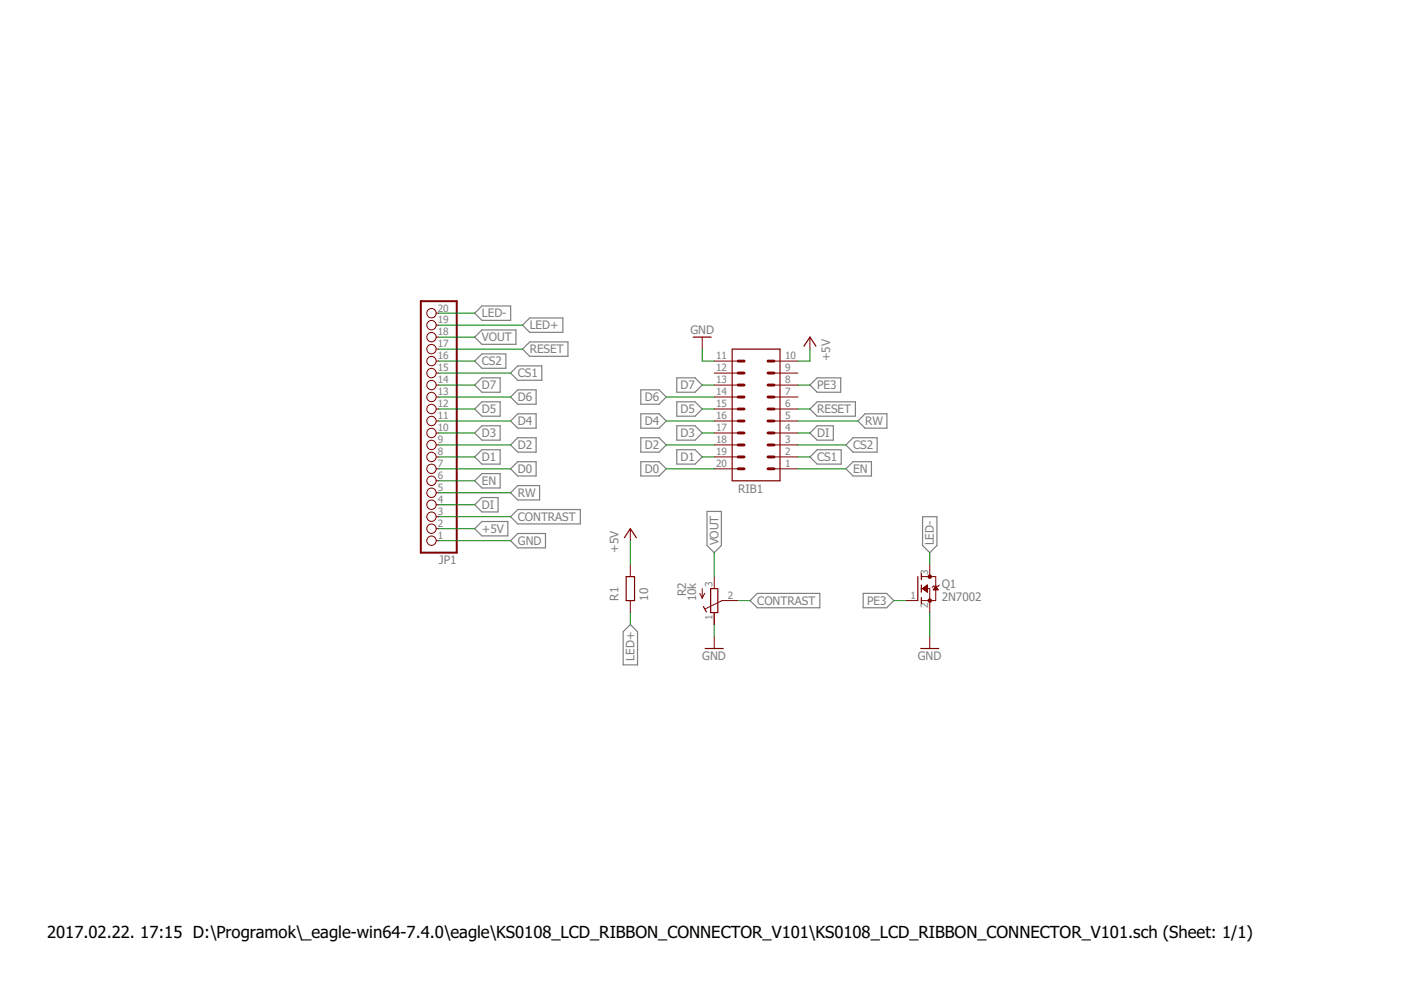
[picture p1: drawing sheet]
<svg xmlns="http://www.w3.org/2000/svg" width="297mm" height="210mm" viewBox="0 0 297 210" stroke-linecap="round" stroke-linejoin="round" font-family="sans-serif">
<g fill="none" stroke="#808080" stroke-width=".25">
<path d="M100.6 76.6l1.6-1.6h5.1v3.1h-5.1zM100.6 66.4l1.6-1.5h6.1v3h-6.1zM100.6 71.5l1.6-1.5h7.2v3h-7.2zM108.2 79.1l1.6-1.5h5.1v3h-5.1zM110.8 74l1.5-1.5h8.1v3h-8.1zM110.8 68.9l1.5-1.5h7v3.1h-7zM100.6 81.6l1.6-1.5h3.8v3.1h-3.8zM100.6 86.7l1.6-1.5h3.8v3h-3.8zM100.6 91.8l1.6-1.5h3.8v3h-3.8zM100.6 96.9l1.6-1.5h3.8v3h-3.8zM108.2 99.4l1.6-1.5h3.9v3h-3.9zM108.2 94.3l1.6-1.5h3.9v3.1h-3.9z"/>
<path d="M108.2 84.2l1.6-1.5h3.9v3h-3.9zM109.8 87.7h3.9v3.1h-3.9l-1.6-1.5zM135.9 97.9h3.8l1.6 1.5-1.6 1.5h-3.8zM135.9 92.8h3.8l1.6 1.5-1.6 1.6h-3.8zM135.9 87.7h3.8l1.6 1.6-1.6 1.5h-3.8zM135.9 82.7h3.8l1.6 1.5-1.6 1.5h-3.8zM143.5 95.4h3.9l1.5 1.5-1.5 1.5h-3.9zM143.5 90.3h3.9l1.5 1.5-1.5 1.5h-3.9zM143.5 85.2h3.9l1.5 1.5-1.5 1.5h-3.9zM143.5 80.1h3.9l1.5 1.5-1.5 1.6h-3.9zM171.7 96.9l1.5-1.5h5.2v3h-5.2zM171.7 81.6l1.5-1.5h5v3.1h-5z"/>
<path d="M173.2 90.3h3.5v3h-3.5l-1.5-1.5zM173.2 85.2h8.2v3h-8.2l-1.5-1.5zM179.3 99.4l1.6-1.5h3.9v3h-3.9zM179.3 94.3l1.6-1.5h5.1v3.1h-5.1zM181.9 89.3l1.5-1.6h4.6v3.1h-4.6zM100.6 101.9l1.6-1.5h3.8v3.1h-3.8zM100.6 107l1.6-1.5h3.4v3h-3.4zM100.6 112.1l1.6-1.5h5.5v3h-5.5zM108.2 104.5l1.6-1.5h4.6v3h-4.6zM108.2 109.6l1.6-1.6h13.2v3.1h-13.2zM109.8 113.1h5.9v3.1h-5.9l-1.6-1.6zM149.9 108.4h3.1v7.3l-1.6 1.5-1.5-1.5z"/>
<path d="M195.6 109.6h3v6.1l-1.5 1.5-1.5-1.5zM133.6 132.4l1.6 1.5v7.1h-3.1v-7.1zM159 127.3l1.5-1.5h13.3v3.1h-13.3zM183 125.8h5l1.5 1.5-1.5 1.6h-5z"/>
</g>
<g fill="none" stroke="#800000" stroke-width=".25">
<path d="M147 71.5h3.8M155.2 74h10.2v27.9h-10.2zM170.5 73.4l1.2-1.9 1.3 1.9M132.4 114l1.2-1.9 1.3 1.9M132.8 122.3h1.7v5h-1.7zM149.1 128.6l.7 1.2M149.5 137.5h3.8M150.7 124.8h1.5v5.1h-1.5zM194.6 122.3v5M195.2 137.5h3.8M195.3 121.6v1.3M195.3 124v1.6"/>
<path d="M195.3 126.7v1.3"/>
</g>
<g fill="none" stroke="#800000" stroke-width=".21">
<path d="M92.5 79.1h.5M92.5 76.6h.5M92.5 74h.5M92.5 71.5h.5M92.5 68.9h.5M92.5 66.4h.5M148.9 71.5v2.5M151.4 79.1h5.1M151.4 76.6h5.1M164.1 79.1h5.1M164.1 76.6h5.1M171.7 71.5v2.5"/>
<path d="M92.5 81.6h.5M92.5 84.2h.5M92.5 86.7h.5M92.5 94.3h.5M92.5 96.9h.5M92.5 99.4h.5M92.5 91.8h.5M92.5 89.3h.5M151.4 81.6h5.1M151.4 84.2h5.1M151.4 86.7h5.1M151.4 94.3h5.1"/>
<path d="M151.4 96.9h5.1M151.4 99.4h5.1M151.4 91.8h5.1M151.4 89.3h5.1M164.1 81.6h5.1M164.1 84.2h5.1M164.1 86.7h5.1M164.1 94.3h5.1M164.1 96.9h5.1M164.1 99.4h5.1M164.1 91.8h5.1M164.1 89.3h5.1"/>
<path d="M92.5 114.6h.5M92.5 112.1h.5M92.5 109.6h.5M92.5 107h.5M92.5 104.5h.5M92.5 101.9h.5M133.6 112.1v2.5M133.6 119.7v2.6M197.1 119.7v2.6M133.6 127.3v2.6M148.4 125.8l.5 1M148.9 124.8v2"/>
<path d="M149.4 125.8l-.5 1M151.4 122.3v2.5M151.4 129.9v2.5M151.4 135v2.5M156.5 127.3h-3.4l-3.6 1.8M192 127.3h2.6M195.3 124.8h1.8v5.1M195.3 122.3h3.1v5h-3.1M195.6 124.8l1-.8v1.6zM195.7 124.9h.9M195.8 124.7h.8M195.9 125h.7"/>
<path d="M195.9 124.5h.7M196.1 125.2h.5M196.1 124.4h.5M196.2 125.3h.4M196.3 124.3h.3M196.4 125.4h.2M196.4 124.2h.2M196.6 125.5h.1M196.6 124.1h.1M197.1 135v2.5M198 124.9h.8M198.1 124.8h.6"/>
<path d="M198.1 124.7h.5M198.2 124.5h.4M198.3 124.4h.2M198.4 124.3l.5 .8h-1zM199.2 124l-.3 .3h-1l-.3 .2"/>
<circle cx="91.5" cy="68.9" r=".99"/>
<circle cx="91.5" cy="79.1" r=".99"/>
<circle cx="91.5" cy="74" r=".99"/>
<circle cx="91.5" cy="71.5" r=".99"/>
<circle cx="91.5" cy="66.4" r=".99"/>
<circle cx="91.5" cy="76.6" r=".99"/>
<circle cx="91.5" cy="96.9" r=".99"/>
<circle cx="91.5" cy="91.8" r=".99"/>
<circle cx="91.5" cy="89.3" r=".99"/>
<circle cx="91.5" cy="99.4" r=".99"/>
<circle cx="91.5" cy="94.3" r=".99"/>
<circle cx="91.5" cy="86.7" r=".99"/>
<circle cx="91.5" cy="84.2" r=".99"/>
<circle cx="91.5" cy="81.6" r=".99"/>
<circle cx="91.5" cy="114.6" r=".99"/>
<circle cx="91.5" cy="109.6" r=".99"/>
<circle cx="91.5" cy="112.1" r=".99"/>
<circle cx="91.5" cy="104.5" r=".99"/>
<circle cx="91.5" cy="101.9" r=".99"/>
<circle cx="91.5" cy="107" r=".99"/>
</g>
<g fill="none" stroke="#800000" stroke-width=".61">
<path d="M156.5 79.1h1.3M156.5 76.6h1.3M162.8 79.1h1.3M162.8 76.6h1.3M156.5 86.7h1.3M156.5 84.2h1.3M156.5 81.6h1.3M156.5 99.4h1.3M156.5 96.9h1.3M156.5 94.3h1.3M156.5 91.8h1.3M156.5 89.3h1.3"/>
<path d="M162.8 86.7h1.3M162.8 84.2h1.3M162.8 81.6h1.3M162.8 99.4h1.3M162.8 96.9h1.3M162.8 94.3h1.3M162.8 91.8h1.3M162.8 89.3h1.3"/>
</g>
<path d="M89.2 63.9h7.6v53.3h-7.6z" fill="none" stroke="#800000" stroke-width=".42"/>
<g fill="#800000" stroke="#800000" stroke-width=".21">
<circle cx="197.1" cy="127.3" r=".36"/>
<circle cx="197.1" cy="122.3" r=".36"/>
</g>
<g fill="none" stroke="#008000" stroke-width=".21">
<path d="M93 79.1h15.2M93 76.6h7.6M93 74h17.8M93 68.9h17.8M93 66.4h7.6M93 71.5h7.6M148.9 74v2.6h2.5M171.7 74v2.6h-2.5M93 99.4h15.2M93 96.9h7.6M93 94.3h15.2M93 91.8h7.6"/>
<path d="M93 89.3h15.2M93 86.7h7.6M93 84.2h15.2M93 81.6h7.6M141.3 99.4h10.1M141.3 94.3h10.1M141.3 89.3h10.1M141.3 84.2h10.1M148.9 96.9h2.5M148.9 91.8h2.5M148.9 86.7h2.5M148.9 81.6h2.5"/>
<path d="M169.2 99.4h10.1M169.2 96.9h2.5M169.2 94.3h10.1M169.2 91.8h2.5M169.2 89.3h12.7M169.2 86.7h2.5M169.2 81.6h2.5M93 101.9h7.6M93 107h7.6M93 104.5h15.2M93 112.1h7.6M93 109.6h15.2"/>
<path d="M93 114.6h15.2M133.6 114.6v5.1M151.4 117.2v5.1M197.1 117.2v2.5M133.6 129.9v2.5M151.4 132.4v2.6M156.5 127.3h2.5M189.5 127.3h2.5M197.1 129.9v5.1"/>
</g>
<text font-size="3.5" x="10" y="198.9">2017.02.22. 17:15 D:\Programok\_eagle-win64-7.4.0\eagle\KS0108_LCD_RIBBON_CONNECTOR_V101\KS0108_LCD_RIBBON_CONNECTOR_V101.sch (Sheet: 1/1)</text>
<g font-size="2.5" fill="#808080">
<text x="102.2" y="67.3">LED-</text>
<text x="112.3" y="69.8">LED+</text>
<text x="146.4" y="70.7">GND</text>
<text x="102.2" y="77.4">CS2</text>
<text x="102.2" y="72.4">VOUT</text>
<text x="112.3" y="74.9">RESET</text>
<text x="176" y="76.6" transform="rotate(-90 176 76.6)">+5V</text>
<text x="102.2" y="82.5">D7</text>
<text x="109.8" y="80">CS1</text>
<text x="144.3" y="82.5">D7</text>
<text x="173.3" y="82.5">PE3</text>
<text x="102.2" y="87.6">D5</text>
<text x="109.8" y="85.1">D6</text>
<text x="136.7" y="85.1">D6</text>
<text x="144.3" y="87.6">D5</text>
<text x="173.3" y="87.6">RESET</text>
<text x="102.2" y="92.7">D3</text>
<text x="109.8" y="95.2">D2</text>
<text x="109.8" y="90.1">D4</text>
<text x="136.7" y="95.2">D2</text>
<text x="136.7" y="90.1">D4</text>
<text x="144.3" y="92.7">D3</text>
<text x="173.3" y="92.7">DI</text>
<text x="180.9" y="95.2">CS2</text>
<text x="183.4" y="90.1">RW</text>
<text x="102.2" y="97.8">D1</text>
<text x="109.8" y="100.3">D0</text>
<text x="136.7" y="100.3">D0</text>
<text x="144.3" y="97.8">D1</text>
<text x="173.3" y="97.8">CS1</text>
<text x="180.9" y="100.3">EN</text>
<text x="102.2" y="102.8">EN</text>
<text x="102.2" y="107.9">DI</text>
<text x="109.8" y="105.4">RW</text>
<text x="156.5" y="104.5">RIB1</text>
<text x="102.2" y="113">+5V</text>
<text x="109.8" y="110.5">CONTRAST</text>
<text x="93.1" y="119.6">JP1</text>
<text x="109.8" y="115.5">GND</text>
<text x="131.1" y="117.2" transform="rotate(-90 131.1 117.2)">+5V</text>
<text x="152.3" y="115.7" transform="rotate(-90 152.3 115.7)">VOUT</text>
<text x="198" y="115.7" transform="rotate(-90 198 115.7)">LED-</text>
<text x="199.7" y="124.7">Q1</text>
<text x="131.1" y="127.3" transform="rotate(-90 131.1 127.3)">R1</text>
<text x="137.5" y="127.3" transform="rotate(-90 137.5 127.3)">10</text>
<text x="145.5" y="126.4" transform="rotate(-90 145.5 126.4)">R2</text>
<text x="147.6" y="127.5" transform="rotate(-90 147.6 127.5)">10k</text>
<text x="160.6" y="128.2">CONTRAST</text>
<text x="183.9" y="128.2">PE3</text>
<text x="199.7" y="127.3">2N7002</text>
<text x="134.5" y="140.1" transform="rotate(-90 134.5 140.1)">LED+</text>
<text x="148.9" y="140">GND</text>
<text x="194.6" y="140">GND</text>
</g>
<g font-size="2.1" fill="#808080">
<text x="92.8" y="71.1">18</text>
<text x="92.8" y="68.6">19</text>
<text x="92.8" y="66">20</text>
<text x="92.8" y="76.2">16</text>
<text x="92.8" y="73.7">17</text>
<text x="151.8" y="76.2">11</text>
<text x="166.4" y="76.2">10</text>
<text x="92.8" y="83.8">13</text>
<text x="92.8" y="81.3">14</text>
<text x="92.8" y="78.7">15</text>
<text x="151.8" y="81.3">13</text>
<text x="151.8" y="83.8">14</text>
<text x="151.8" y="78.7">12</text>
<text x="166.4" y="83.8">7</text>
<text x="166.4" y="81.3">8</text>
<text x="166.4" y="78.7">9</text>
<text x="92.8" y="88.9">11</text>
<text x="92.8" y="86.4">12</text>
<text x="151.8" y="86.4">15</text>
<text x="151.8" y="88.9">16</text>
<text x="166.4" y="86.4">6</text>
<text x="166.4" y="88.9">5</text>
<text x="92.8" y="94">9</text>
<text x="92.8" y="91.4">10</text>
<text x="151.8" y="94">18</text>
<text x="151.8" y="91.4">17</text>
<text x="166.4" y="94">3</text>
<text x="166.4" y="91.4">4</text>
<text x="92.8" y="101.6">6</text>
<text x="92.8" y="99.1">7</text>
<text x="92.8" y="96.5">8</text>
<text x="151.8" y="96.5">19</text>
<text x="151.8" y="99.1">20</text>
<text x="166.4" y="99.1">1</text>
<text x="166.4" y="96.5">2</text>
<text x="92.8" y="106.7">4</text>
<text x="92.8" y="104.1">5</text>
<text x="92.8" y="111.7">2</text>
<text x="92.8" y="109.2">3</text>
<text x="92.8" y="114.3">1</text>
<text x="151.1" y="124.4" transform="rotate(-90 151.1 124.4)">3</text>
<text x="196.8" y="121.9" transform="rotate(-90 196.8 121.9)">3</text>
<text x="151.1" y="131.4" transform="rotate(-90 151.1 131.4)">1</text>
<text x="154.3" y="127">2</text>
<text x="193.1" y="127">1</text>
<text x="196.8" y="128.9" transform="rotate(-90 196.8 128.9)">2</text>
</g>
</svg>
